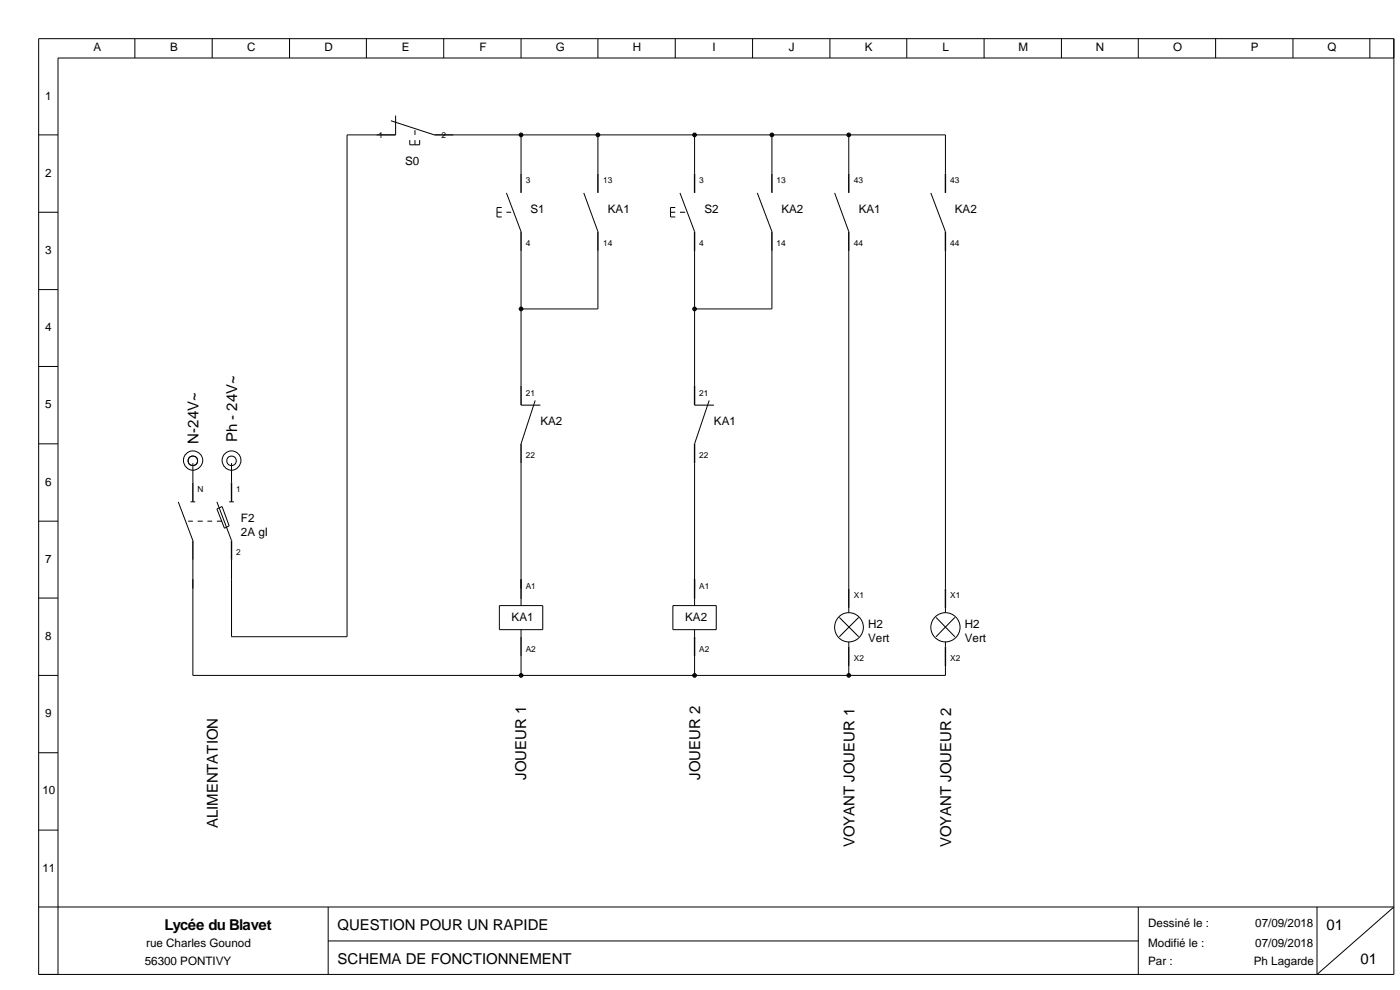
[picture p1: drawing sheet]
<svg xmlns="http://www.w3.org/2000/svg" width="297mm" height="210mm" viewBox="0 0 297 210" stroke-linecap="round" stroke-linejoin="round" font-family="sans-serif">
<g fill="none" stroke="#000" stroke-width=".21">
<path d="M8.2 8.2h287.4v198.4h-287.4zM28.6 8.2v4.1M45 8.2v4.1M61.4 8.2v4.1M77.7 8.2v4.1M94.1 8.2v4.1M110.5 8.2v4.1M126.8 8.2v4.1M143.2 8.2v4.1M159.6 8.2v4.1M176 8.2v4.1M192.3 8.2v4.1"/>
<path d="M208.7 8.2v4.1M225.1 8.2v4.1M241.4 8.2v4.1M257.8 8.2v4.1M274.2 8.2v4.1M290.5 8.2v4.1M295.6 12.3h-283.3v194.3M8.2 28.6h4.1M79.8 28.6h-6.2v106.4h-24.5v-16.3M82.9 25.6l9.2 3M83.9 24.5v4.1M86.9 29.7v1h2.1v-1"/>
<path d="M88 27.6v1M88 29.7v1M96.2 28.6h104.3v8.2M110.5 28.6v8.2M126.8 28.6v8.2M147.3 28.6v8.2M163.7 28.6v8.2M180 28.6v8.2M8.2 45h4.1M105.4 45h1M106.4 44h-1v2h1M107.4 40.9l3.1 8.2"/>
<path d="M107.4 45h1M110.5 53.2v28.6M123.8 40.9l3 8.2M126.8 53.2v12.3h-16.3M142.2 45h1M143.2 44h-1v2h1M144.2 45h1.1M144.2 40.9l3.1 8.2M147.3 53.2v28.6M160.6 40.9l3.1 8.2M163.7 53.2v12.3h-16.4M177 40.9l3 8.2"/>
<path d="M180 53.2v71.6M197.4 40.9l3.1 8.2M200.5 53.2v71.6M8.2 61.4h4.1M8.2 77.7h4.1M8.2 94.1h4.1M40.9 98.2v4.1M49.1 98.2v4.1M110.5 85.9h4.1M110.5 98.2v26.6M113.5 84.9l-3 9.2M147.3 85.9h4.1"/>
<path d="M147.3 98.2v26.6M150.4 84.9l-3.1 9.2M8.2 110.5h4.1M37.8 106.4l3.1 8.2M39.9 110.5h1M40.4 106.4h1M40.9 118.7v24.5h159.6v-2M41.9 110.5h1.1M44 110.5h1M46 106.4l3.1 8.2M46 110.5h1.1M46 107.9l1.1-.5 1.5 4.1-1 .5z"/>
<path d="M48.6 106.4h1M8.2 126.8h4.1M105.9 128.4h9.2v5.1h-9.2zM110.5 126.8v1.6M110.5 133.5v1.5M110.5 139.1v4.1M142.7 128.4h9.2v5.1h-9.2zM147.3 126.8v1.6M147.3 133.5v1.5M147.3 139.1v4.1M178 130.9l4.1 4.1M180 129.9a3.1 3.1 0 0 0-3 3.1 3.1 3.1 0 0 0 3 3.1"/>
<path d="M180 129.9a3.1 3.1 0 0 1 3.1 3.1 3.1 3.1 0 0 1-3.1 3.1M180 128.9v1M180 136.1v1M182.1 130.9l-4.1 4.1M198.5 130.9l4 4.1M200.5 129.9a3.1 3.1 0 0 0-3.1 3.1 3.1 3.1 0 0 0 3.1 3.1M200.5 129.9a3.1 3.1 0 0 1 3.1 3.1 3.1 3.1 0 0 1-3.1 3.1M200.5 128.9v1M200.5 136.1v1M202.5 130.9l-4 4.1M8.2 143.2h4.1M8.2 159.6h4.1"/>
<path d="M180 141.2v2M8.2 176h4.1M8.2 192.3h287.4l-16.3 14.3v-14.3M69.6 192.3v14.3M69.6 199.5h171.8M241.4 192.3v14.3"/>
<circle cx="40.9" cy="97.7" r="1.01"/>
<circle cx="40.9" cy="97.6" r="2.03"/>
<circle cx="49.1" cy="97.7" r="1.01"/>
<circle cx="49.1" cy="97.6" r="2.02"/>
</g>
<g fill="none" stroke="#000" stroke-width=".3">
<path d="M79.8 28.6h4.1M92.1 28.6h4.1M110.5 36.8v4.1M126.8 36.8v4.1M147.3 36.8v4.1M163.7 36.8v4.1M180 36.8v4.1M200.5 36.8v4.1M110.5 49.1v4.1M126.8 49.1v4.1M147.3 49.1v4.1M163.7 49.1v4.1"/>
<path d="M180 49.1v4.1M200.5 49.1v4.1M110.5 81.8v4.1M110.5 94.1v4.1M147.3 81.8v4.1M147.3 94.1v4.1M40.9 102.3v4.1M40.9 114.6v4.1M49.1 102.3v4.1M49.1 114.6v4.1M110.5 122.8v4.1M110.5 135v4.1"/>
<path d="M147.3 122.8v4.1M147.3 135v4.1M180 124.8v4.1M180 137.1v4.1M200.5 124.8v4.1M200.5 137.1v4.1"/>
</g>
<g fill="#000" stroke="#000" stroke-width=".21">
<path d="M110.2 28.4l.3-.2-.4 .4zM110.5 28.2l.4 .4zM110.9 28.6l-.4 .4zM110.1 28.6l.4 .4z"/>
<path d="M126.5 28.4l.3-.2-.4 .4zM126.8 28.2l.4 .4zM127.2 28.6l-.4 .4zM126.4 28.6l.4 .4z"/>
<path d="M147 28.4l.3-.2-.4 .4zM147.3 28.2l.4 .4zM147.7 28.6l-.4 .4zM146.9 28.6l.4 .4z"/>
<path d="M163.5 28.3l.2-.1-.4 .4zM163.7 28.2l.4 .4zM164.1 28.6l-.4 .4zM163.3 28.6l.4 .4z"/>
<path d="M179.7 28.4l.3-.2-.4 .4zM180 28.2l.4 .4zM180.4 28.6l-.4 .4zM179.6 28.6l.4 .4z"/>
<path d="M110.2 65.3l.3-.2-.4 .4zM110.5 65.1l.4 .4zM110.5 65.9l.4-.4zM110.1 65.5l.4 .4z"/>
<path d="M147 65.3l.3-.2-.4 .4zM147.3 65.1l.4 .4zM147.3 65.9l.4-.4zM146.9 65.5l.4 .4z"/>
<path d="M110.2 143l.3-.2-.4 .4zM110.5 142.8l.4 .4zM110.9 143.2l-.4 .4zM110.1 143.2l.4 .4z"/>
<path d="M147 143l.3-.2-.4 .4zM147.3 142.8l.4 .4zM147.3 143.6l.4-.4zM146.9 143.2l.4 .4z"/>
<path d="M179.7 143l.3-.2-.4 .4zM180 142.8l.4 .4zM180.4 143.2l-.4 .4zM179.6 143.2l.4 .4z"/>
</g>
<path d="M110.1 28.6l.4-.4 .4 .4-.4 .4zM126.4 28.6l.4-.4 .4 .4-.4 .4zM146.9 28.6l.4-.4 .4 .4-.4 .4zM163.7 28.2l.4 .4-.4 .4-.4-.4zM179.6 28.6l.4-.4 .4 .4-.4 .4zM110.1 65.5l.4-.4 .4 .4-.4 .4zM147.3 65.1l.4 .4-.4 .4-.4-.4zM110.5 142.8l.4 .4-.4 .4-.4-.4zM146.9 143.2l.4-.4 .4 .4-.4 .4zM179.6 143.2l.4-.4 .4 .4-.4 .4z" fill="#000"/>
<g font-size="3.2">
<text x="42.1" y="94" transform="rotate(-90 42.1 94)">N-24V~</text>
<text x="50.3" y="93.7" transform="rotate(-90 50.3 93.7)">Ph - 24V~</text>
<text x="111.6" y="165.3" transform="rotate(-90 111.6 165.3)">JOUEUR 1</text>
<text x="148.5" y="165.3" transform="rotate(-90 148.5 165.3)">JOUEUR 2</text>
<text x="46.2" y="175.6" transform="rotate(-90 46.2 175.6)">ALIMENTATION</text>
<text x="181.2" y="179.6" transform="rotate(-90 181.2 179.6)">VOYANT JOUEUR 1</text>
<text x="201.7" y="179.6" transform="rotate(-90 201.7 179.6)">VOYANT JOUEUR 2</text>
<text x="34.9" y="197.2">Lycée du Blavet</text>
<text x="71.6" y="197.2">QUESTION POUR UN RAPIDE</text>
<text x="281.3" y="197.2">01</text>
<text x="71.6" y="204.3">SCHEMA DE FONCTIONNEMENT</text>
<text x="288.5" y="204.3">01</text>
</g>
<g font-size="2.5">
<text x="19.8" y="10.9">A</text>
<text x="36.1" y="10.9">B</text>
<text x="52.4" y="10.9">C</text>
<text x="68.8" y="10.9">D</text>
<text x="85.2" y="10.9">E</text>
<text x="101.7" y="10.9">F</text>
<text x="117.9" y="10.9">G</text>
<text x="134.2" y="10.9">H</text>
<text x="151.1" y="10.9">I</text>
<text x="167.3" y="10.9">J</text>
<text x="183.4" y="10.9">K</text>
<text x="199.9" y="10.9">L</text>
<text x="216" y="10.9">M</text>
<text x="232.4" y="10.9">N</text>
<text x="248.8" y="10.9">O</text>
<text x="265.3" y="10.9">P</text>
<text x="281.5" y="10.9">Q</text>
<text x="9.6" y="21.1">1</text>
<text x="85.9" y="34.9">S0</text>
<text x="9.6" y="37.5">2</text>
<text x="112.5" y="45.2">S1</text>
<text x="128.9" y="45.2">KA1</text>
<text x="149.4" y="45.2">S2</text>
<text x="165.7" y="45.2">KA2</text>
<text x="182.1" y="45.2">KA1</text>
<text x="202.5" y="45.2">KA2</text>
<text x="9.6" y="53.9">3</text>
<text x="9.6" y="70.2">4</text>
<text x="9.6" y="86.6">5</text>
<text x="114.6" y="90.2">KA2</text>
<text x="151.4" y="90.2">KA1</text>
<text x="9.6" y="103">6</text>
<text x="51.1" y="110.6">F2</text>
<text x="51.1" y="113.7">2A gI</text>
<text x="9.6" y="119.3">7</text>
<text x="108.5" y="131.6">KA1</text>
<text x="145.3" y="131.6">KA2</text>
<text x="9.6" y="135.7">8</text>
<text x="184.1" y="133.1">H2</text>
<text x="184.1" y="136.2">Vert</text>
<text x="204.6" y="133.1">H2</text>
<text x="204.6" y="136.2">Vert</text>
<text x="9.6" y="152.1">9</text>
<text x="9" y="168.4">10</text>
<text x="9" y="184.8">11</text>
<text x="243.5" y="196.6">Dessiné le :</text>
<text x="266.2" y="196.6">07/09/2018</text>
<text x="31" y="200.7">rue Charles Gounod</text>
<text x="243.5" y="200.7">Modifié le :</text>
<text x="266.2" y="200.7">07/09/2018</text>
<text x="30.7" y="204.7">56300 PONTIVY</text>
<text x="243.5" y="204.7">Par :</text>
<text x="265.9" y="204.7">Ph Lagarde</text>
</g>
<g font-size="1.8">
<text x="80.3" y="29.2">1</text>
<text x="93.6" y="29.2">2</text>
<text x="111.5" y="38.9">3</text>
<text x="127.9" y="38.9">13</text>
<text x="148.3" y="38.9">3</text>
<text x="164.7" y="38.9">13</text>
<text x="181.1" y="38.9">43</text>
<text x="201.5" y="38.9">43</text>
<text x="111.5" y="52.2">4</text>
<text x="127.9" y="52.2">14</text>
<text x="148.3" y="52.2">4</text>
<text x="164.7" y="52.2">14</text>
<text x="181.1" y="52.2">44</text>
<text x="201.5" y="52.2">44</text>
<text x="111.5" y="83.9">21</text>
<text x="148.3" y="83.9">21</text>
<text x="111.5" y="97.2">22</text>
<text x="148.3" y="97.2">22</text>
<text x="41.9" y="104.4">N</text>
<text x="50.1" y="104.4">1</text>
<text x="50.1" y="117.7">2</text>
<text x="111.5" y="124.9">A1</text>
<text x="148.3" y="124.9">A1</text>
<text x="181.1" y="126.9">X1</text>
<text x="201.5" y="126.9">X1</text>
<text x="111.5" y="138.2">A2</text>
<text x="148.3" y="138.2">A2</text>
<text x="181.1" y="140.2">X2</text>
<text x="201.5" y="140.2">X2</text>
</g>
</svg>
